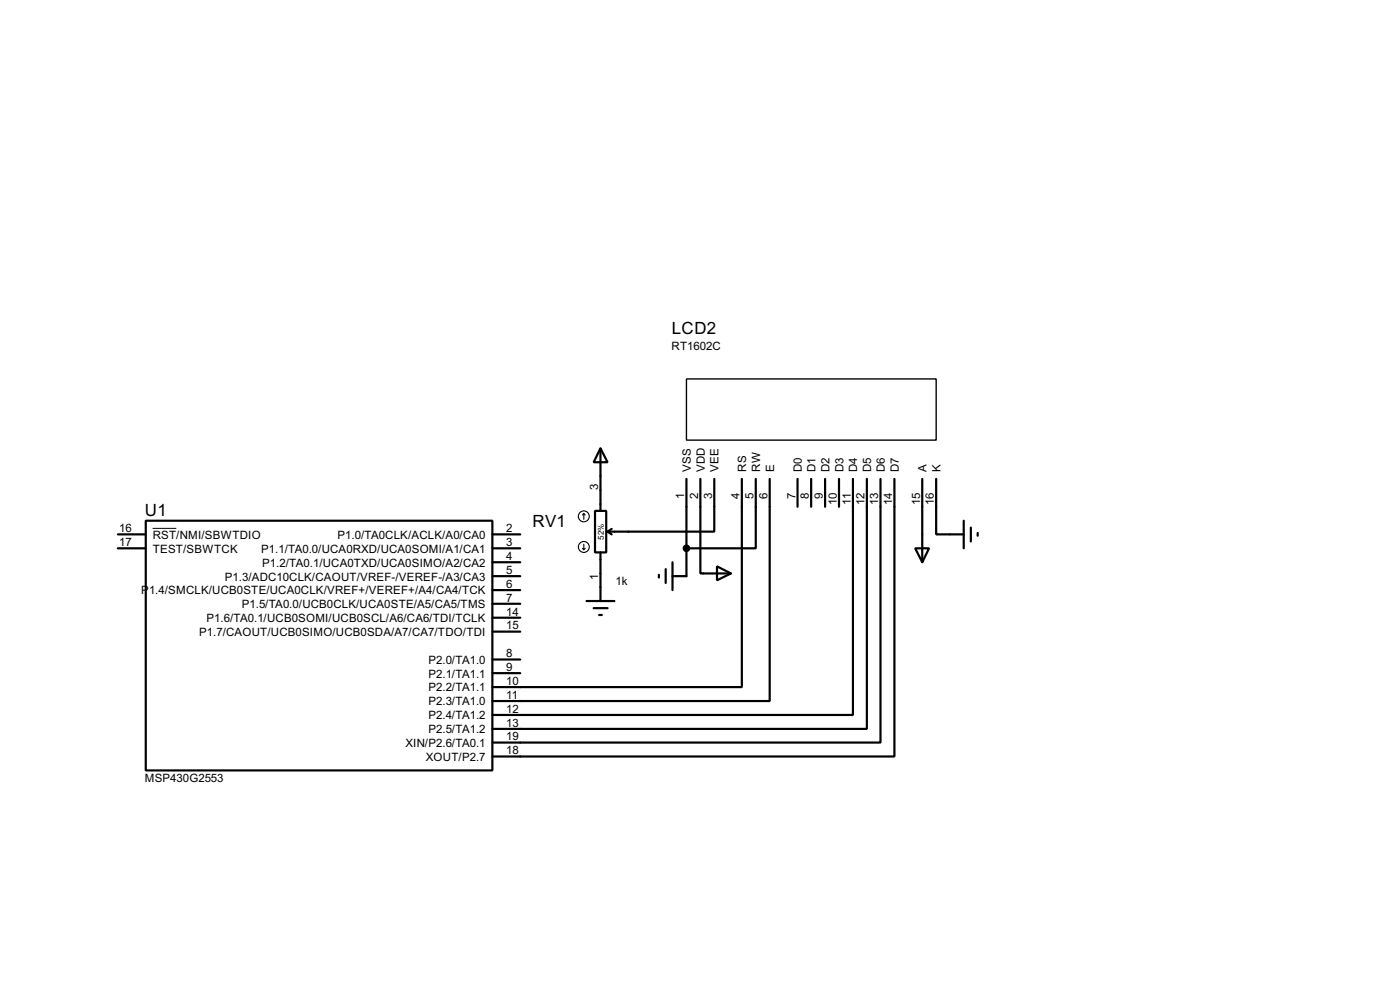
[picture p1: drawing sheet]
<svg xmlns="http://www.w3.org/2000/svg" width="256mm" height="180mm" viewBox="0 0 256 180" stroke-linecap="round" stroke-linejoin="round" font-family="sans-serif">
<g fill="none" stroke="#000" stroke-width=".4">
<path d="M21.6 97.8h5.1M26.7 95.3h63.5v45.7h-63.5zM90.2 97.8h5.1M109 93.5h2.1v7.6h-2.1zM110 82.1l1.3 2.5h-2.5zM110 82.1v11.4M111.3 97.3l.8 .5M112.1 96.8l-.8 .5M125.8 87.7v17.8h-2.6M128.3 87.7v17.3h5.6M130.9 87.7v9.6h-19.6M135.9 87.7v38.1h-45.7"/>
<path d="M138.5 87.7v12.7h-12.7M141 87.7v40.6h-50.8M146.1 87.7v5.1M148.6 87.7v5.1M151.2 87.7v5.1M153.7 87.7v5.1M156.3 87.7v43.2h-66.1M158.8 87.7v45.7h-68.6M161.3 87.7v48.2h-71.1M163.9 87.7v50.8h-73.7M169 87.7v15.2M171.5 87.7v10.1h5.1"/>
<path d="M176.6 95.3v5.1M177.9 96.6v2.5M179.1 97.6v.5M21.6 100.4h5.1M90.2 105.5h5.1M90.2 100.4h5.1M90.2 115.6h5.1M90.2 113.1h5.1M90.2 102.9h5.1M90.2 108h5.1M90.2 110.5h5.1M107.5 110h5.1"/>
<path d="M108.8 111.3h2.5M109.8 112.6h.5M110 101.1v8.9M120.7 105.2v.5M122 104.2v2.5M123.2 102.9v5.1M131.4 103.7l2.5 1.3-2.5 1.2zM167.7 100.4h2.5l-1.2 2.5zM90.2 123.2h5.1M90.2 120.7h5.1"/>
</g>
<g fill="none" stroke="#000" stroke-width=".2">
<path d="M107 94l-.3 .3M107 94l.2 .3M107 94v1.1M107 99.6v1M106.7 100.4l.3 .2M107.2 100.4l-.2 .2"/>
<circle cx="106.9" cy="94.5" r="1"/>
<circle cx="106.9" cy="100.1" r="1"/>
</g>
<path d="M125.8 69.4h45.7v11.2h-45.7z" fill="none" stroke="#000" stroke-width=".25"/>
<circle cx="125.7" cy="100.4" r=".5" fill="#000" stroke="#000" stroke-width=".4"/>
<path d="M28 96.7h4.3" fill="none" stroke="#000" stroke-width=".18"/>
<g font-size="3.5">
<text x="123.1" y="61.2">LCD2</text>
<text x="26.6" y="94.5">U1</text>
<text x="97.6" y="96.5">RV1</text>
</g>
<g font-size="2.4">
<text x="123" y="64.1">RT1602C</text>
<text x="109.6" y="89.7" transform="rotate(-90 109.6 89.7)">3</text>
<text x="126.6" y="86.4" transform="rotate(-90 126.6 86.4)">VSS</text>
<text x="129.1" y="86.4" transform="rotate(-90 129.1 86.4)">VDD</text>
<text x="131.6" y="86.4" transform="rotate(-90 131.6 86.4)">VEE</text>
<text x="136.7" y="86.4" transform="rotate(-90 136.7 86.4)">RS</text>
<text x="139.3" y="86.4" transform="rotate(-90 139.3 86.4)">RW</text>
<text x="141.8" y="86.4" transform="rotate(-90 141.8 86.4)">E</text>
<text x="146.9" y="86.4" transform="rotate(-90 146.9 86.4)">D0</text>
<text x="149.4" y="86.4" transform="rotate(-90 149.4 86.4)">D1</text>
<text x="152" y="86.4" transform="rotate(-90 152 86.4)">D2</text>
<text x="154.5" y="86.4" transform="rotate(-90 154.5 86.4)">D3</text>
<text x="157.1" y="86.4" transform="rotate(-90 157.1 86.4)">D4</text>
<text x="159.6" y="86.4" transform="rotate(-90 159.6 86.4)">D5</text>
<text x="162.1" y="86.4" transform="rotate(-90 162.1 86.4)">D6</text>
<text x="164.7" y="86.4" transform="rotate(-90 164.7 86.4)">D7</text>
<text x="169.8" y="86.4" transform="rotate(-90 169.8 86.4)">A</text>
<text x="172.3" y="86.4" transform="rotate(-90 172.3 86.4)">K</text>
<text x="125.4" y="91.4" transform="rotate(-90 125.4 91.4)">1</text>
<text x="127.9" y="91.4" transform="rotate(-90 127.9 91.4)">2</text>
<text x="130.5" y="91.4" transform="rotate(-90 130.5 91.4)">3</text>
<text x="135.5" y="91.4" transform="rotate(-90 135.5 91.4)">4</text>
<text x="138.1" y="91.4" transform="rotate(-90 138.1 91.4)">5</text>
<text x="140.6" y="91.4" transform="rotate(-90 140.6 91.4)">6</text>
<text x="145.7" y="91.3" transform="rotate(-90 145.7 91.3)">7</text>
<text x="148.2" y="91.4" transform="rotate(-90 148.2 91.4)">8</text>
<text x="150.8" y="91.4" transform="rotate(-90 150.8 91.4)">9</text>
<text x="153.3" y="92.5" transform="rotate(-90 153.3 92.5)">10</text>
<text x="155.9" y="92.4" transform="rotate(-90 155.9 92.4)">11</text>
<text x="158.4" y="92.5" transform="rotate(-90 158.4 92.5)">12</text>
<text x="160.9" y="92.5" transform="rotate(-90 160.9 92.5)">13</text>
<text x="163.5" y="92.5" transform="rotate(-90 163.5 92.5)">14</text>
<text x="168.6" y="92.5" transform="rotate(-90 168.6 92.5)">15</text>
<text x="171.1" y="92.5" transform="rotate(-90 171.1 92.5)">16</text>
<text x="21.9" y="100">17</text>
<text x="21.9" y="97.4">16</text>
<text x="28" y="101.2">TEST/SBWTCK</text>
<text x="28" y="98.6">RST/NMI/SBWTDIO</text>
<text x="47.8" y="101.2">P1.1/TA0.0/UCA0RXD/UCA0SOMI/A1/CA1</text>
<text x="61.8" y="98.6">P1.0/TA0CLK/ACLK/A0/CA0</text>
<text x="92.8" y="100">3</text>
<text x="92.8" y="97.4">2</text>
<text x="41.2" y="106.3">P1.3/ADC10CLK/CAOUT/VREF-/VEREF-/A3/CA3</text>
<text x="48" y="103.7">P1.2/TA0.1/UCA0TXD/UCA0SIMO/A2/CA2</text>
<text x="92.8" y="102.5">4</text>
<text x="92.8" y="105.1">5</text>
<text x="92.8" y="107.6">6</text>
<text x="109.6" y="106.1" transform="rotate(-90 109.6 106.1)">1</text>
<text x="112.8" y="107.2">1k</text>
<text x="25.9" y="108.8">P</text>
<text x="27.3" y="108.8">1.4/SMCLK/UCB0STE/UCA0CLK/VREF+/VEREF+/A4/CA4/TCK</text>
<text x="37.8" y="113.9">P1.6/TA0.1/UCB0SOMI/UCB0SCL/A6/CA6/TDI/TCLK</text>
<text x="44.3" y="111.3">P1.5/TA0.0/UCB0CLK/UCA0STE/A5/CA5/TMS</text>
<text x="92.8" y="112.7">14</text>
<text x="92.8" y="110.1">7</text>
<text x="36.5" y="116.4">P1.7/CAOUT/UCB0SIMO/UCB0SDA/A7/CA7/TDO/TDI</text>
<text x="92.8" y="115.2">15</text>
<text x="78.5" y="124">P2.1/TA1.1</text>
<text x="78.5" y="121.5">P2.0/TA1.0</text>
<text x="92.8" y="122.8">9</text>
<text x="92.8" y="120.3">8</text>
<text x="92.8" y="125.4">10</text>
<text x="78.5" y="131.7">P2.4/TA1.2</text>
<text x="78.5" y="126.6">P2.2/TA1.1</text>
<text x="78.5" y="129.1">P2.3/TA1.0</text>
<text x="92.8" y="130.5">12</text>
<text x="92.8" y="127.9">11</text>
<text x="74.3" y="136.7">XIN/P2.6/TA0.1</text>
<text x="78.5" y="134.2">P2.5/TA1.2</text>
<text x="92.8" y="135.5">19</text>
<text x="92.8" y="133">13</text>
<text x="26.5" y="143.2">MSP430G2553</text>
<text x="78" y="139.3">XOUT/P2.7</text>
<text x="92.8" y="138.1">18</text>
</g>
<text font-size="1.7" x="110.6" y="98.8" transform="rotate(-90 110.6 98.8)">52%</text>
</svg>
